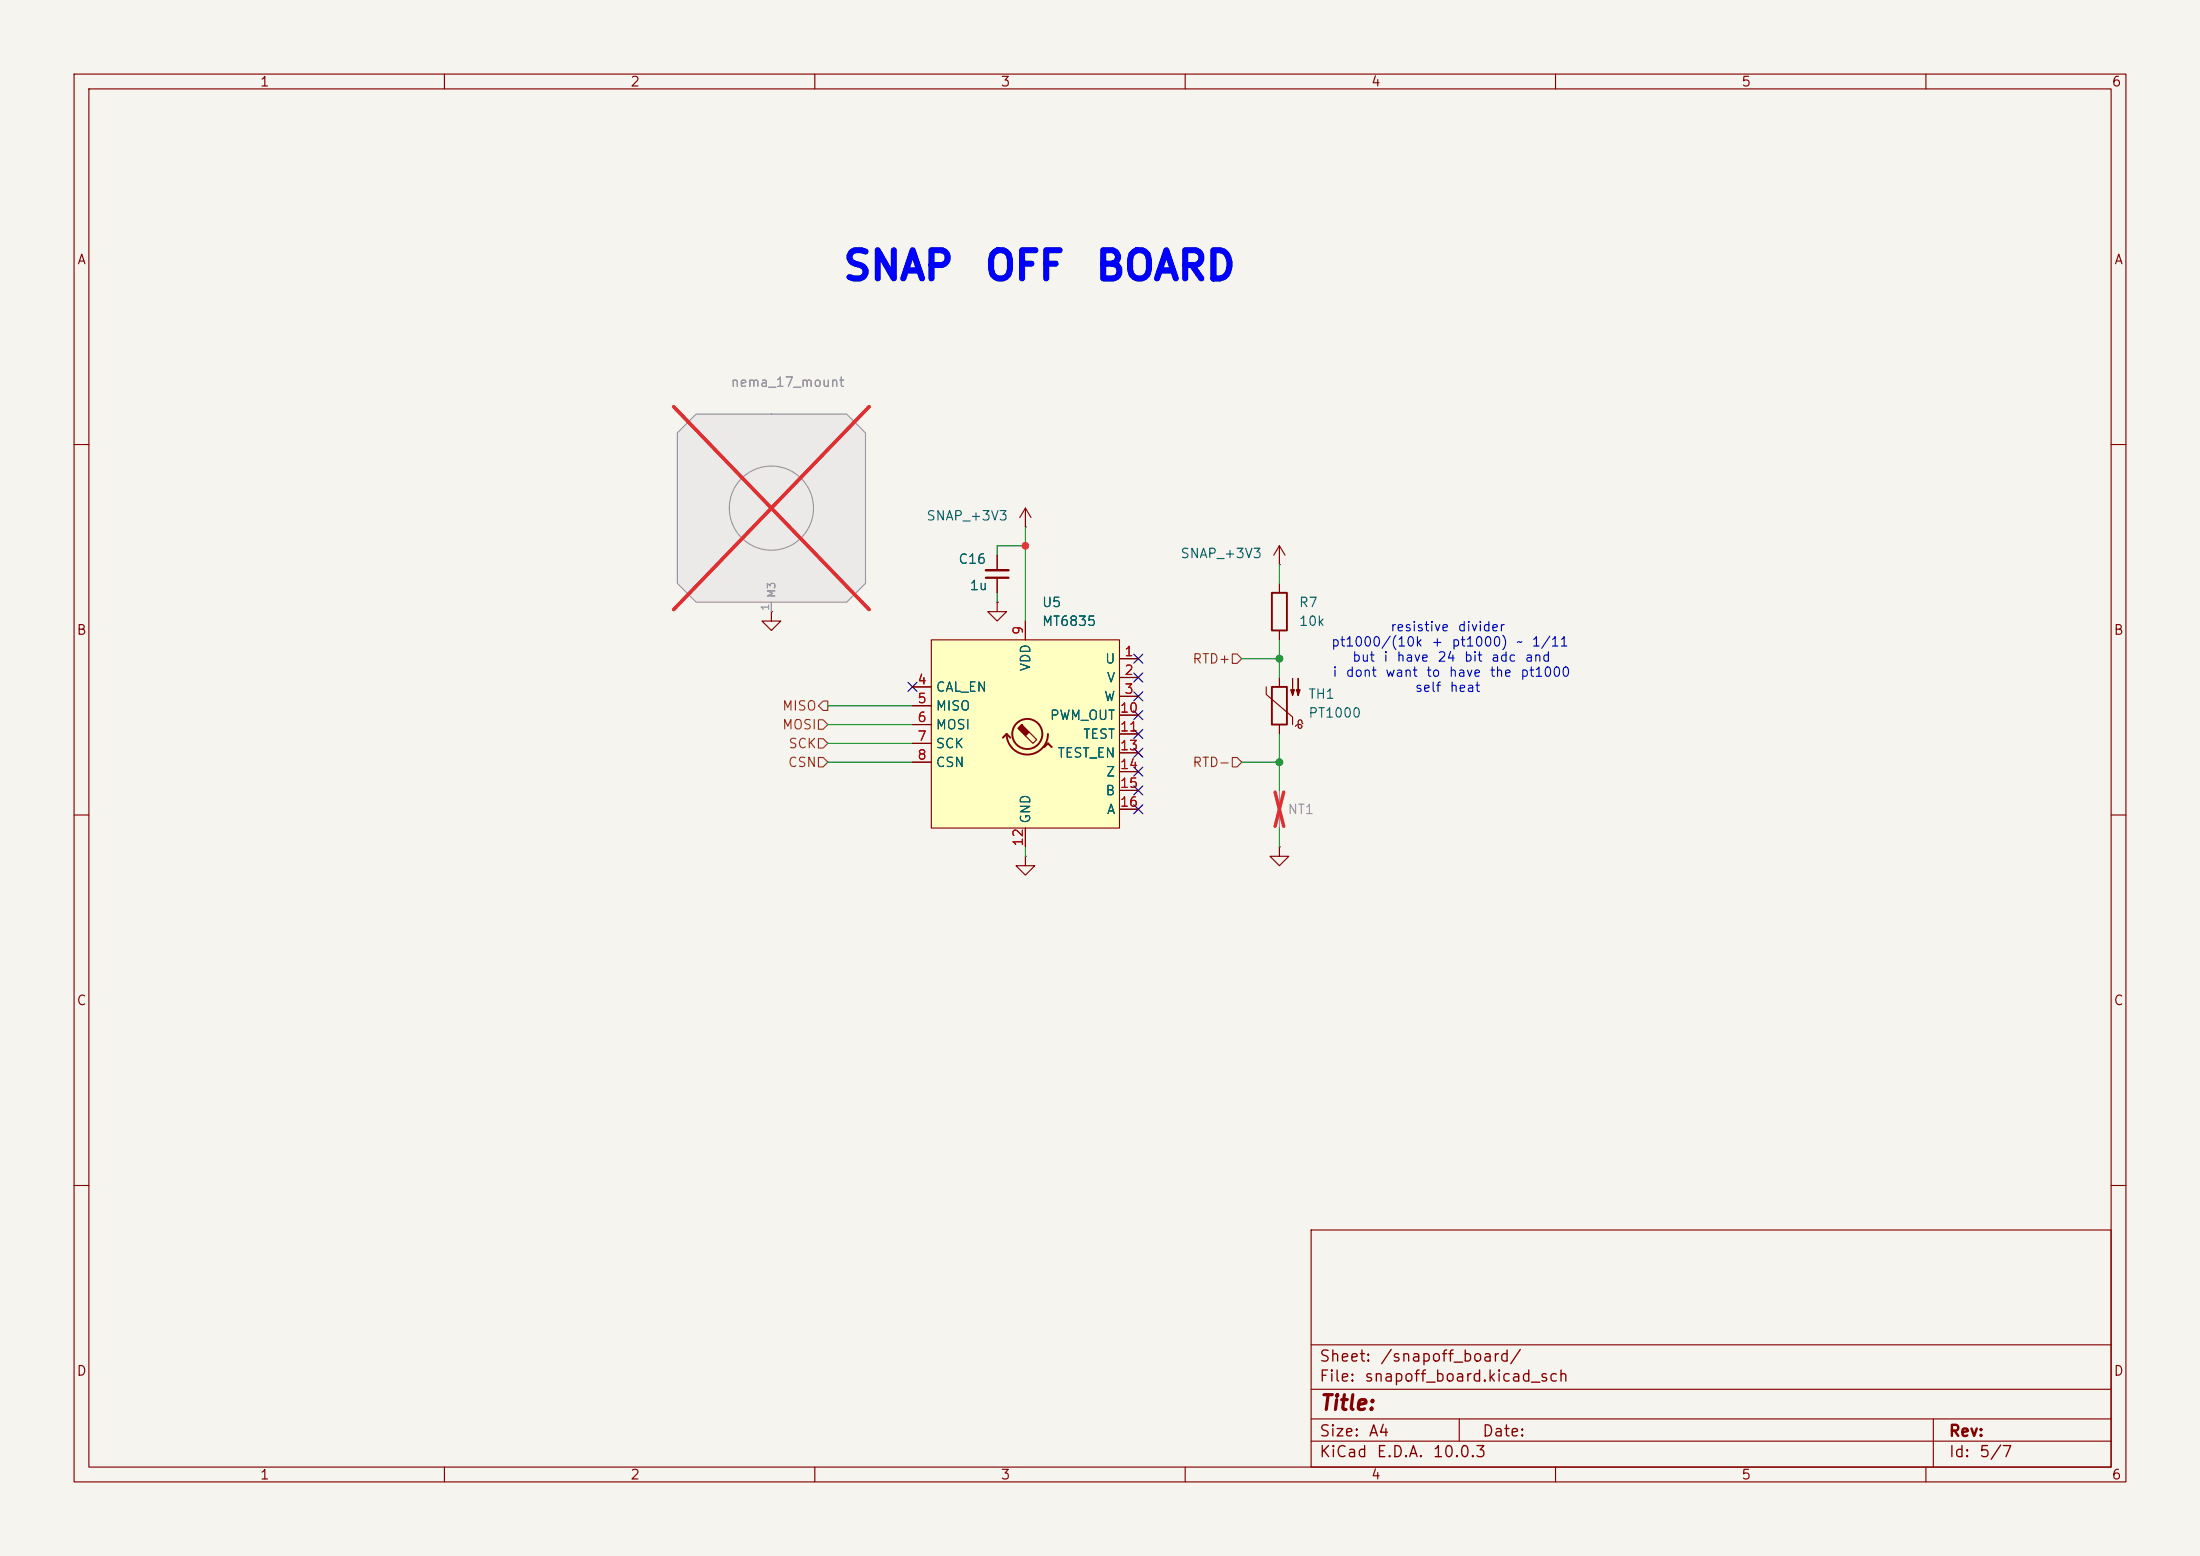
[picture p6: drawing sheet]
(kicad_sch
 (version 20260306)
 (generator "eeschema")
 (generator_version "10.0")
 (paper "A4")
 (lib_symbols
  (symbol "1_custom:mt6835" (exclude_from_sim no) (in_bom yes) (on_board yes)
   (in_pos_files yes)
   (duplicate_pin_numbers_are_jumpers no)
   (property "Reference" "U" (at 10.922 -13.97 0) (show_name no) (do_not_autoplace no) (effects (font (size 1.27 1.27))))
   (property "Value" "MT6835" (at -9.144 13.97 0) (show_name no) (do_not_autoplace no) (effects (font (size 1.27 1.27))))
   (property "Footprint" "1_custom:mt6835" (at 10.414 -28.448 0) (show_name no) (do_not_autoplace no) (hide yes) (effects (font (size 1.27 1.27))))
   (property "Datasheet" "https://www.magntek.com.cn/upload/pdf/202407/MT6835_Rev.1.3.pdf" (at 2.794 -25.654 0) (show_name no) (do_not_autoplace no) (hide yes) (effects (font (size 1.27 1.27))))
   (property "Description" "" (at 0 0 0) (show_name no) (do_not_autoplace no) (hide yes) (effects (font (size 1.27 1.27))))
   (symbol "mt6835_0_0"
    (pin output line (at 15.24 10.16 180) (length 2.54) (name "U" (effects (font (size 1.27 1.27)))) (number "1" (effects (font (size 1.27 1.27)))))
    (pin output line (at 15.24 7.62 180) (length 2.54) (name "V" (effects (font (size 1.27 1.27)))) (number "2" (effects (font (size 1.27 1.27)))))
    (pin output line (at 15.24 5.08 180) (length 2.54) (name "W" (effects (font (size 1.27 1.27)))) (number "3" (effects (font (size 1.27 1.27)))))
    (pin input line (at -15.24 6.35 0) (length 2.54) (name "CAL_EN" (effects (font (size 1.27 1.27)))) (number "4" (effects (font (size 1.27 1.27)))))
    (pin output line (at -15.24 3.81 0) (length 2.54) (name "MISO" (effects (font (size 1.27 1.27)))) (number "5" (effects (font (size 1.27 1.27)))))
    (pin input line (at -15.24 1.27 0) (length 2.54) (name "MOSI" (effects (font (size 1.27 1.27)))) (number "6" (effects (font (size 1.27 1.27)))))
    (pin input line (at -15.24 -1.27 0) (length 2.54) (name "SCK" (effects (font (size 1.27 1.27)))) (number "7" (effects (font (size 1.27 1.27)))))
    (pin input line (at -15.24 -3.81 0) (length 2.54) (name "CSN" (effects (font (size 1.27 1.27)))) (number "8" (effects (font (size 1.27 1.27)))))
    (pin power_in line (at 0 15.24 270) (length 2.54) (name "VDD" (effects (font (size 1.27 1.27)))) (number "9" (effects (font (size 1.27 1.27)))))
    (pin output line (at 15.24 2.54 180) (length 2.54) (name "PWM_OUT" (effects (font (size 1.27 1.27)))) (number "10" (effects (font (size 1.27 1.27)))))
    (pin input line (at 15.24 0 180) (length 2.54) (name "TEST" (effects (font (size 1.27 1.27)))) (number "11" (effects (font (size 1.27 1.27)))))
    (pin power_in line (at 0 -15.24 90) (length 2.54) (name "GND" (effects (font (size 1.27 1.27)))) (number "12" (effects (font (size 1.27 1.27)))))
    (pin input line (at 15.24 -2.54 180) (length 2.54) (name "TEST_EN" (effects (font (size 1.27 1.27)))) (number "13" (effects (font (size 1.27 1.27)))))
    (pin output line (at 15.24 -5.08 180) (length 2.54) (name "Z" (effects (font (size 1.27 1.27)))) (number "14" (effects (font (size 1.27 1.27)))))
    (pin output line (at 15.24 -7.62 180) (length 2.54) (name "B" (effects (font (size 1.27 1.27)))) (number "15" (effects (font (size 1.27 1.27)))))
    (pin output line (at 15.24 -10.16 180) (length 2.54) (name "A" (effects (font (size 1.27 1.27)))) (number "16" (effects (font (size 1.27 1.27))))))
   (symbol "mt6835_0_1"
    (polyline (pts (xy -2.54 0) (xy -3.048 -0.508)) (stroke (width 0.254) (type default)) (fill (type none)))
    (polyline (pts (xy -2.54 0) (xy -2.032 -0.508)) (stroke (width 0.254) (type default)) (fill (type none)))
    (arc (start 3.048 0) (mid 0.254 -2.7819) (end -2.54 0) (stroke (width 0.254) (type default)) (fill (type none)))
    (polyline (pts (xy 3.048 -1.27) (xy 2.54 -1.778)) (stroke (width 0.254) (type default)) (fill (type none)))
    (polyline (pts (xy 3.048 -1.27) (xy 3.556 -1.778)) (stroke (width 0.254) (type default)) (fill (type none))))
   (symbol "mt6835_1_1"
    (rectangle (start -12.7 12.7) (end 12.7 -12.7) (stroke (width 0) (type solid)) (fill (type background)))
    (polyline (pts (xy -0.508 1.27) (xy 0.508 0.254) (xy 0 -0.254) (xy -1.016 0.762) (xy -0.762 1.016) (xy -0.508 1.27) (xy -0.381 1.143)) (stroke (width 0) (type default)) (fill (type outline)))
    (circle (center 0.254 0) (radius 2.032) (stroke (width 0.254) (type default)) (fill (type none)))
    (polyline (pts (xy 0.508 0.254) (xy 1.524 -0.762) (xy 1.016 -1.27) (xy 0 -0.254)) (stroke (width 0) (type default)) (fill (type none))))
   (embedded_fonts no))
  (symbol "1_custom:nema_17_mount" (exclude_from_sim no) (in_bom yes) (on_board yes)
   (in_pos_files yes)
   (duplicate_pin_numbers_are_jumpers no)
   (property "Reference" "MNT" (at 1.016 -4.826 0) (show_name no) (do_not_autoplace no) (hide yes) (effects (font (size 1.27 1.27))))
   (property "Value" "nema_17_mount" (at 11.938 -14.224 0) (show_name no) (do_not_autoplace no) (effects (font (size 1.27 1.27))))
   (property "Footprint" "1_custom:nema_17_mount" (at 0 0 0) (show_name no) (do_not_autoplace no) (hide yes) (effects (font (size 1.27 1.27))))
   (property "Datasheet" "" (at 0 0 0) (show_name no) (do_not_autoplace no) (hide yes) (effects (font (size 1.27 1.27))))
   (property "Description" "" (at 0 0 0) (show_name no) (do_not_autoplace no) (hide yes) (effects (font (size 1.27 1.27))))
   (symbol "nema_17_mount_0_1"
    (circle (center 0 0) (radius 5.6796) (stroke (width 0) (type default)) (fill (type none))))
   (symbol "nema_17_mount_1_0"
    (pin passive line (at 0 -13.97 90) (length 1.27) (name "M3" (effects (font (size 1.016 1.016)))) (number "1" (effects (font (size 1.016 1.016))))))
   (symbol "nema_17_mount_1_1"
    (polyline (pts (xy 0 12.7) (xy 10.16 12.7) (xy 12.7 10.16) (xy 12.7 -10.16) (xy 10.16 -12.7) (xy -10.16 -12.7) (xy -12.7 -10.16) (xy -12.7 10.16) (xy -10.16 12.7) (xy 0 12.7)) (stroke (width 0) (type solid)) (fill (type background))))
   (embedded_fonts no))
  (symbol "Device:C_Small"
   (pin_numbers (hide yes))
   (pin_names
    (offset 0.254) (hide yes)) (exclude_from_sim no) (in_bom yes) (on_board yes)
   (in_pos_files yes)
   (duplicate_pin_numbers_are_jumpers no)
   (property "Reference" "C" (at 0.254 1.778 0) (show_name no) (do_not_autoplace no) (effects (font (size 1.27 1.27)) (justify left)))
   (property "Value" "C_Small" (at 0.254 -2.032 0) (show_name no) (do_not_autoplace no) (effects (font (size 1.27 1.27)) (justify left)))
   (property "Footprint" "" (at 0 0 0) (show_name no) (do_not_autoplace no) (hide yes) (effects (font (size 1.27 1.27))))
   (property "Datasheet" "" (at 0 0 0) (show_name no) (do_not_autoplace no) (hide yes) (effects (font (size 1.27 1.27))))
   (property "Description" "Unpolarized capacitor, small symbol" (at 0 0 0) (show_name no) (do_not_autoplace no) (hide yes) (effects (font (size 1.27 1.27))))
   (symbol "C_Small_0_1"
    (polyline (pts (xy -1.524 0.508) (xy 1.524 0.508)) (stroke (width 0.3048) (type default)) (fill (type none)))
    (polyline (pts (xy -1.524 -0.508) (xy 1.524 -0.508)) (stroke (width 0.3302) (type default)) (fill (type none))))
   (symbol "C_Small_1_1"
    (pin passive line (at 0 2.54 270) (length 2.032) (name "" (effects (font (size 1.27 1.27)))) (number "1" (effects (font (size 1.27 1.27)))))
    (pin passive line (at 0 -2.54 90) (length 2.032) (name "" (effects (font (size 1.27 1.27)))) (number "2" (effects (font (size 1.27 1.27))))))
   (embedded_fonts no))
  (symbol "Device:NetTie_2"
   (pin_numbers (hide yes))
   (pin_names
    (offset 0) (hide yes)) (exclude_from_sim no) (in_bom no) (on_board yes)
   (in_pos_files yes)
   (duplicate_pin_numbers_are_jumpers no)
   (property "Reference" "NT" (at 0 1.27 0) (show_name no) (do_not_autoplace no) (effects (font (size 1.27 1.27))))
   (property "Value" "NetTie_2" (at 0 -1.27 0) (show_name no) (do_not_autoplace no) (effects (font (size 1.27 1.27))))
   (property "Footprint" "" (at 0 0 0) (show_name no) (do_not_autoplace no) (hide yes) (effects (font (size 1.27 1.27))))
   (property "Datasheet" "" (at 0 0 0) (show_name no) (do_not_autoplace no) (hide yes) (effects (font (size 1.27 1.27))))
   (property "Description" "Net tie, 2 pins" (at 0 0 0) (show_name no) (do_not_autoplace no) (hide yes) (effects (font (size 1.27 1.27))))
   (symbol "NetTie_2_0_1"
    (polyline (pts (xy -1.27 0) (xy 1.27 0)) (stroke (width 0.254) (type default)) (fill (type none))))
   (symbol "NetTie_2_1_1"
    (pin passive line (at -2.54 0 0) (length 2.54) (name "1" (effects (font (size 1.27 1.27)))) (number "1" (effects (font (size 1.27 1.27)))))
    (pin passive line (at 2.54 0 180) (length 2.54) (name "2" (effects (font (size 1.27 1.27)))) (number "2" (effects (font (size 1.27 1.27))))))
   (embedded_fonts no))
  (symbol "Device:R"
   (pin_numbers (hide yes))
   (pin_names
    (offset 0)) (exclude_from_sim no) (in_bom yes) (on_board yes)
   (in_pos_files yes)
   (duplicate_pin_numbers_are_jumpers no)
   (property "Reference" "R" (at 2.032 0 90) (show_name no) (do_not_autoplace no) (effects (font (size 1.27 1.27))))
   (property "Value" "R" (at 0 0 90) (show_name no) (do_not_autoplace no) (effects (font (size 1.27 1.27))))
   (property "Footprint" "" (at -1.778 0 90) (show_name no) (do_not_autoplace no) (hide yes) (effects (font (size 1.27 1.27))))
   (property "Datasheet" "" (at 0 0 0) (show_name no) (do_not_autoplace no) (hide yes) (effects (font (size 1.27 1.27))))
   (property "Description" "Resistor" (at 0 0 0) (show_name no) (do_not_autoplace no) (hide yes) (effects (font (size 1.27 1.27))))
   (symbol "R_0_1"
    (rectangle (start -1.016 -2.54) (end 1.016 2.54) (stroke (width 0.254) (type default)) (fill (type none))))
   (symbol "R_1_1"
    (pin passive line (at 0 3.81 270) (length 1.27) (name "" (effects (font (size 1.27 1.27)))) (number "1" (effects (font (size 1.27 1.27)))))
    (pin passive line (at 0 -3.81 90) (length 1.27) (name "" (effects (font (size 1.27 1.27)))) (number "2" (effects (font (size 1.27 1.27))))))
   (embedded_fonts no))
  (symbol "Sensor_Temperature:PT1000"
   (pin_numbers (hide yes))
   (pin_names
    (offset 0)) (exclude_from_sim no) (in_bom yes) (on_board yes)
   (in_pos_files yes)
   (duplicate_pin_numbers_are_jumpers no)
   (property "Reference" "TH" (at -4.445 0 90) (show_name no) (do_not_autoplace no) (effects (font (size 1.27 1.27))))
   (property "Value" "PT1000" (at 3.175 0 90) (show_name no) (do_not_autoplace no) (effects (font (size 1.27 1.27))))
   (property "Footprint" "" (at 0 1.27 0) (show_name no) (do_not_autoplace no) (hide yes) (effects (font (size 1.27 1.27))))
   (property "Datasheet" "https://www.heraeus.com/media/media/group/doc_group/products_1/hst/sot_to/de_15/to_92_d.pdf" (at 0 1.27 0) (show_name no) (do_not_autoplace no) (hide yes) (effects (font (size 1.27 1.27))))
   (property "Description" "PT1000 platinum temperature sensor (RTD)" (at 0 0 0) (show_name no) (do_not_autoplace no) (hide yes) (effects (font (size 1.27 1.27))))
   (symbol "PT1000_0_1"
    (arc (start -3.175 2.413) (mid -3.0506 2.3165) (end -3.048 2.159) (stroke (width 0) (type default)) (fill (type none)))
    (arc (start -3.048 2.794) (mid -2.9736 2.9736) (end -2.794 3.048) (stroke (width 0) (type default)) (fill (type none)))
    (arc (start -2.794 3.048) (mid -2.6144 2.9736) (end -2.54 2.794) (stroke (width 0) (type default)) (fill (type none)))
    (arc (start -2.794 2.54) (mid -2.9736 2.6144) (end -3.048 2.794) (stroke (width 0) (type default)) (fill (type none)))
    (arc (start -2.794 1.905) (mid -2.9736 1.9794) (end -3.048 2.159) (stroke (width 0) (type default)) (fill (type none)))
    (arc (start -2.54 2.159) (mid -2.6144 1.9794) (end -2.794 1.905) (stroke (width 0) (type default)) (fill (type none)))
    (arc (start -2.159 2.794) (mid -2.434 2.5608) (end -2.794 2.54) (stroke (width 0) (type default)) (fill (type none)))
    (polyline (pts (xy -2.54 2.159) (xy -2.54 2.794)) (stroke (width 0) (type default)) (fill (type none)))
    (polyline (pts (xy -2.54 -3.683) (xy -2.54 -1.397) (xy -2.794 -2.159) (xy -2.286 -2.159) (xy -2.54 -1.397) (xy -2.54 -1.651)) (stroke (width 0) (type default)) (fill (type outline)))
    (polyline (pts (xy -1.778 2.54) (xy -1.778 1.524) (xy 1.778 -1.524) (xy 1.778 -2.54)) (stroke (width 0) (type default)) (fill (type none)))
    (polyline (pts (xy -1.778 -3.683) (xy -1.778 -1.397) (xy -2.032 -2.159) (xy -1.524 -2.159) (xy -1.778 -1.397) (xy -1.778 -1.651)) (stroke (width 0) (type default)) (fill (type outline)))
    (rectangle (start -1.016 2.54) (end 1.016 -2.54) (stroke (width 0.254) (type default)) (fill (type none))))
   (symbol "PT1000_1_1"
    (pin passive line (at 0 3.81 270) (length 1.27) (name "" (effects (font (size 1.27 1.27)))) (number "1" (effects (font (size 1.27 1.27)))))
    (pin passive line (at 0 -3.81 90) (length 1.27) (name "" (effects (font (size 1.27 1.27)))) (number "2" (effects (font (size 1.27 1.27))))))
   (embedded_fonts no))
  (symbol "power:+3V3"
   (power global)
   (pin_numbers (hide yes))
   (pin_names
    (offset 0) (hide yes)) (exclude_from_sim no) (in_bom yes) (on_board yes)
   (in_pos_files yes)
   (duplicate_pin_numbers_are_jumpers no)
   (property "Reference" "#PWR" (at 0 -3.81 0) (show_name no) (do_not_autoplace no) (hide yes) (effects (font (size 1.27 1.27))))
   (property "Value" "+3V3" (at 0 3.556 0) (show_name no) (do_not_autoplace no) (effects (font (size 1.27 1.27))))
   (property "Footprint" "" (at 0 0 0) (show_name no) (do_not_autoplace no) (hide yes) (effects (font (size 1.27 1.27))))
   (property "Datasheet" "" (at 0 0 0) (show_name no) (do_not_autoplace no) (hide yes) (effects (font (size 1.27 1.27))))
   (property "Description" "Power symbol creates a global label with name \"+3V3\"" (at 0 0 0) (show_name no) (do_not_autoplace no) (hide yes) (effects (font (size 1.27 1.27))))
   (symbol "+3V3_0_1"
    (polyline (pts (xy -0.762 1.27) (xy 0 2.54)) (stroke (width 0) (type default)) (fill (type none)))
    (polyline (pts (xy 0 2.54) (xy 0.762 1.27)) (stroke (width 0) (type default)) (fill (type none)))
    (polyline (pts (xy 0 0) (xy 0 2.54)) (stroke (width 0) (type default)) (fill (type none))))
   (symbol "+3V3_1_1"
    (pin power_in line (at 0 0 90) (length 0) (name "" (effects (font (size 1.27 1.27)))) (number "1" (effects (font (size 1.27 1.27))))))
   (embedded_fonts no))
  (symbol "power:GND"
   (power global)
   (pin_numbers (hide yes))
   (pin_names
    (offset 0) (hide yes)) (exclude_from_sim no) (in_bom yes) (on_board yes)
   (in_pos_files yes)
   (duplicate_pin_numbers_are_jumpers no)
   (property "Reference" "#PWR" (at 0 -6.35 0) (show_name no) (do_not_autoplace no) (hide yes) (effects (font (size 1.27 1.27))))
   (property "Value" "GND" (at 0 -3.81 0) (show_name no) (do_not_autoplace no) (effects (font (size 1.27 1.27))))
   (property "Footprint" "" (at 0 0 0) (show_name no) (do_not_autoplace no) (hide yes) (effects (font (size 1.27 1.27))))
   (property "Datasheet" "" (at 0 0 0) (show_name no) (do_not_autoplace no) (hide yes) (effects (font (size 1.27 1.27))))
   (property "Description" "Power symbol creates a global label with name \"GND\" , ground" (at 0 0 0) (show_name no) (do_not_autoplace no) (hide yes) (effects (font (size 1.27 1.27))))
   (symbol "GND_0_1"
    (polyline (pts (xy 0 0) (xy 0 -1.27) (xy 1.27 -1.27) (xy 0 -2.54) (xy -1.27 -1.27) (xy 0 -1.27)) (stroke (width 0) (type default)) (fill (type none))))
   (symbol "GND_1_1"
    (pin power_in line (at 0 0 270) (length 0) (name "" (effects (font (size 1.27 1.27)))) (number "1" (effects (font (size 1.27 1.27))))))
   (embedded_fonts no)))
 (text "resistive divider\npt1000/(10k + pt1000) ~ 1/11\nbut i have 24 bit adc and\ni dont want to have the pt1000\nself heat"
  (exclude_from_sim no)
  (at 195.326 88.9 0)
  (effects (font (size 1.27 1.27))))
 (text "SNAP OFF BOARD\n"
  (exclude_from_sim no)
  (at 139.192 36.068 0)
  (effects (font (size 3.81 3.81) (thickness 0.762)
    (bold yes) (color 0 0 255 1))))
 (junction
  (at 172.72 88.9)
  (diameter 0)
  (color 0 0 0 0))
 (junction
  (at 172.72 102.87)
  (diameter 0)
  (color 0 0 0 0))
 (junction
  (at 138.43 73.66)
  (diameter 0)
  (color 0 0 0 0))
 (no_connect
  (at 153.67 106.68))
 (no_connect
  (at 123.19 92.71))
 (no_connect
  (at 153.67 109.22))
 (no_connect
  (at 153.67 88.9))
 (no_connect
  (at 153.67 91.44))
 (no_connect
  (at 153.67 101.6))
 (no_connect
  (at 153.67 99.06))
 (no_connect
  (at 153.67 96.52))
 (no_connect
  (at 153.67 104.14))
 (no_connect
  (at 153.67 93.98))
 (wire
  (pts (xy 111.76 102.87) (xy 123.19 102.87))
  (stroke (width 0) (type default)))
 (wire
  (pts (xy 172.72 111.76) (xy 172.72 114.3))
  (stroke (width 0) (type default)))
 (wire
  (pts (xy 111.76 100.33) (xy 123.19 100.33))
  (stroke (width 0) (type default)))
 (wire
  (pts (xy 172.72 86.36) (xy 172.72 88.9))
  (stroke (width 0) (type default)))
 (wire
  (pts (xy 138.43 71.12) (xy 138.43 73.66))
  (stroke (width 0) (type default)))
 (wire
  (pts (xy 111.76 97.79) (xy 123.19 97.79))
  (stroke (width 0) (type default)))
 (wire
  (pts (xy 111.76 95.25) (xy 123.19 95.25))
  (stroke (width 0) (type default)))
 (wire
  (pts (xy 134.62 80.01) (xy 134.62 81.28))
  (stroke (width 0) (type default)))
 (wire
  (pts (xy 134.62 73.66) (xy 138.43 73.66))
  (stroke (width 0) (type default)))
 (wire
  (pts (xy 138.43 73.66) (xy 138.43 83.82))
  (stroke (width 0) (type default)))
 (wire
  (pts (xy 138.43 114.3) (xy 138.43 115.57))
  (stroke (width 0) (type default)))
 (wire
  (pts (xy 167.64 88.9) (xy 172.72 88.9))
  (stroke (width 0) (type default)))
 (wire
  (pts (xy 172.72 76.2) (xy 172.72 78.74))
  (stroke (width 0) (type default)))
 (wire
  (pts (xy 172.72 102.87) (xy 172.72 106.68))
  (stroke (width 0) (type default)))
 (wire
  (pts (xy 134.62 73.66) (xy 134.62 74.93))
  (stroke (width 0) (type default)))
 (wire
  (pts (xy 172.72 99.06) (xy 172.72 102.87))
  (stroke (width 0) (type default)))
 (wire
  (pts (xy 167.64 102.87) (xy 172.72 102.87))
  (stroke (width 0) (type default)))
 (wire
  (pts (xy 172.72 88.9) (xy 172.72 91.44))
  (stroke (width 0) (type default)))
 (hierarchical_label "RTD+"
  (shape input)
  (at 167.64 88.9 180)
  (effects (font (size 1.27 1.27)) (justify right)))
 (hierarchical_label "RTD-"
  (shape input)
  (at 167.64 102.87 180)
  (effects (font (size 1.27 1.27)) (justify right)))
 (hierarchical_label "CSN"
  (shape input)
  (at 111.76 102.87 180)
  (effects (font (size 1.27 1.27)) (justify right)))
 (hierarchical_label "MISO"
  (shape output)
  (at 111.76 95.25 180)
  (effects (font (size 1.27 1.27)) (justify right)))
 (hierarchical_label "MOSI"
  (shape input)
  (at 111.76 97.79 180)
  (effects (font (size 1.27 1.27)) (justify right)))
 (hierarchical_label "SCK"
  (shape input)
  (at 111.76 100.33 180)
  (effects (font (size 1.27 1.27)) (justify right)))
 (symbol
  (lib_id "1_custom:nema_17_mount")
  (at 104.14 68.58 0)
  (unit 1)
  (body_style 1)
  (exclude_from_sim no)
  (in_bom no)
  (on_board yes)
  (in_pos_files yes)
  (dnp yes)
  (property "Reference" "MNT1" (at 105.156 73.406 0) (hide yes) (show_name no) (do_not_autoplace no) (effects (font (size 1.27 1.27))))
  (property "Value" "nema_17_mount" (at 98.552 51.562 0) (show_name no) (do_not_autoplace no) (effects (font (size 1.27 1.27)) (justify left)))
  (property "Footprint" "1_custom:nema_17_mount" (at 104.14 68.58 0) (hide yes) (show_name no) (do_not_autoplace no) (effects (font (size 1.27 1.27))))
  (property "Datasheet" "" (at 104.14 68.58 0) (hide yes) (show_name no) (do_not_autoplace no) (effects (font (size 1.27 1.27))))
  (property "Description" "" (at 104.14 68.58 0) (hide yes) (show_name no) (do_not_autoplace no) (effects (font (size 1.27 1.27))))
  (pin "1"))
 (symbol
  (lib_id "power:+3V3")
  (at 138.43 71.12 0)
  (unit 1)
  (body_style 1)
  (exclude_from_sim no)
  (in_bom yes)
  (on_board yes)
  (in_pos_files yes)
  (dnp no)
  (property "Reference" "#PWR032" (at 138.43 74.93 0) (hide yes) (show_name no) (do_not_autoplace no) (effects (font (size 1.27 1.27))))
  (property "Value" "SNAP_+3V3" (at 130.556 69.596 0) (show_name no) (do_not_autoplace no) (effects (font (size 1.27 1.27))))
  (property "Footprint" "" (at 138.43 71.12 0) (hide yes) (show_name no) (do_not_autoplace no) (effects (font (size 1.27 1.27))))
  (property "Datasheet" "" (at 138.43 71.12 0) (hide yes) (show_name no) (do_not_autoplace no) (effects (font (size 1.27 1.27))))
  (property "Description" "Power symbol creates a global label with name \"+3V3\"" (at 138.43 71.12 0) (hide yes) (show_name no) (do_not_autoplace no) (effects (font (size 1.27 1.27))))
  (property "MPN" "" (at 138.43 71.12 0) (hide yes) (show_name no) (do_not_autoplace no) (effects (font (size 1.27 1.27))))
  (pin "1"))
 (symbol
  (lib_id "Device:NetTie_2")
  (at 172.72 109.22 90)
  (unit 1)
  (body_style 1)
  (exclude_from_sim no)
  (in_bom no)
  (on_board yes)
  (in_pos_files yes)
  (dnp yes)
  (property "Reference" "NT1" (at 173.736 109.22 90) (show_name no) (do_not_autoplace no) (effects (font (size 1.27 1.27)) (justify right)))
  (property "Value" "NetTie_2" (at 173.99 110.4899 90) (hide yes) (show_name no) (do_not_autoplace no) (effects (font (size 1.27 1.27)) (justify right)))
  (property "Footprint" "NetTie:NetTie-2_SMD_Pad0.5mm" (at 172.72 109.22 0) (hide yes) (show_name no) (do_not_autoplace no) (effects (font (size 1.27 1.27))))
  (property "Datasheet" "" (at 172.72 109.22 0) (hide yes) (show_name no) (do_not_autoplace no) (effects (font (size 1.27 1.27))))
  (property "Description" "Net tie, 2 pins" (at 172.72 109.22 0) (hide yes) (show_name no) (do_not_autoplace no) (effects (font (size 1.27 1.27))))
  (property "MPN" "" (at 172.72 109.22 0) (hide yes) (show_name no) (do_not_autoplace no) (effects (font (size 1.27 1.27))))
  (pin "1")
  (pin "2"))
 (symbol
  (lib_id "power:GND")
  (at 172.72 114.3 0)
  (unit 1)
  (body_style 1)
  (exclude_from_sim no)
  (in_bom yes)
  (on_board yes)
  (in_pos_files yes)
  (dnp no)
  (fields_autoplaced yes)
  (property "Reference" "#PWR035" (at 172.72 120.65 0) (hide yes) (show_name no) (do_not_autoplace no) (effects (font (size 1.27 1.27))))
  (property "Value" "GND" (at 172.72 119.38 0) (hide yes) (show_name no) (do_not_autoplace no) (effects (font (size 1.27 1.27))))
  (property "Footprint" "" (at 172.72 114.3 0) (hide yes) (show_name no) (do_not_autoplace no) (effects (font (size 1.27 1.27))))
  (property "Datasheet" "" (at 172.72 114.3 0) (hide yes) (show_name no) (do_not_autoplace no) (effects (font (size 1.27 1.27))))
  (property "Description" "Power symbol creates a global label with name \"GND\" , ground" (at 172.72 114.3 0) (hide yes) (show_name no) (do_not_autoplace no) (effects (font (size 1.27 1.27))))
  (pin "1"))
 (symbol
  (lib_id "Device:R")
  (at 172.72 82.55 0)
  (unit 1)
  (body_style 1)
  (exclude_from_sim no)
  (in_bom yes)
  (on_board yes)
  (in_pos_files yes)
  (dnp no)
  (fields_autoplaced yes)
  (property "Reference" "R7" (at 175.26 81.2799 0) (show_name no) (do_not_autoplace no) (effects (font (size 1.27 1.27)) (justify left)))
  (property "Value" "10k" (at 175.26 83.8199 0) (show_name no) (do_not_autoplace no) (effects (font (size 1.27 1.27)) (justify left)))
  (property "Footprint" "Resistor_SMD:R_0805_2012Metric_Pad1.20x1.40mm_HandSolder" (at 170.942 82.55 90) (hide yes) (show_name no) (do_not_autoplace no) (effects (font (size 1.27 1.27))))
  (property "Datasheet" "" (at 172.72 82.55 0) (hide yes) (show_name no) (do_not_autoplace no) (effects (font (size 1.27 1.27))))
  (property "Description" "Resistor" (at 172.72 82.55 0) (hide yes) (show_name no) (do_not_autoplace no) (effects (font (size 1.27 1.27))))
  (property "MPN" "0805W8F1002T5E" (at 172.72 82.55 0) (hide yes) (show_name no) (do_not_autoplace no) (effects (font (size 1.27 1.27))))
  (pin "1")
  (pin "2"))
 (symbol
  (lib_id "power:GND")
  (at 134.62 81.28 0)
  (unit 1)
  (body_style 1)
  (exclude_from_sim no)
  (in_bom yes)
  (on_board yes)
  (in_pos_files yes)
  (dnp no)
  (fields_autoplaced yes)
  (property "Reference" "#PWR031" (at 134.62 87.63 0) (hide yes) (show_name no) (do_not_autoplace no) (effects (font (size 1.27 1.27))))
  (property "Value" "GND" (at 134.62 86.36 0) (hide yes) (show_name no) (do_not_autoplace no) (effects (font (size 1.27 1.27))))
  (property "Footprint" "" (at 134.62 81.28 0) (hide yes) (show_name no) (do_not_autoplace no) (effects (font (size 1.27 1.27))))
  (property "Datasheet" "" (at 134.62 81.28 0) (hide yes) (show_name no) (do_not_autoplace no) (effects (font (size 1.27 1.27))))
  (property "Description" "Power symbol creates a global label with name \"GND\" , ground" (at 134.62 81.28 0) (hide yes) (show_name no) (do_not_autoplace no) (effects (font (size 1.27 1.27))))
  (pin "1"))
 (symbol
  (lib_id "Device:C_Small")
  (at 134.62 77.47 0)
  (mirror x)
  (unit 1)
  (body_style 1)
  (exclude_from_sim no)
  (in_bom yes)
  (on_board yes)
  (in_pos_files yes)
  (dnp no)
  (property "Reference" "C16" (at 129.286 75.438 0) (show_name no) (do_not_autoplace no) (effects (font (size 1.27 1.27)) (justify left)))
  (property "Value" "1u" (at 130.81 78.994 0) (show_name no) (do_not_autoplace no) (effects (font (size 1.27 1.27)) (justify left)))
  (property "Footprint" "Capacitor_SMD:C_0603_1608Metric" (at 134.62 77.47 0) (hide yes) (show_name no) (do_not_autoplace no) (effects (font (size 1.27 1.27))))
  (property "Datasheet" "" (at 134.62 77.47 0) (hide yes) (show_name no) (do_not_autoplace no) (effects (font (size 1.27 1.27))))
  (property "Description" "Unpolarized capacitor, small symbol" (at 134.62 77.47 0) (hide yes) (show_name no) (do_not_autoplace no) (effects (font (size 1.27 1.27))))
  (property "MP" "CL10A105KB8NNNC" (at 134.62 77.47 0) (hide yes) (show_name no) (do_not_autoplace no) (effects (font (size 1.27 1.27))))
  (property "MPN" "CL10A105KB8NNNC" (at 134.62 77.47 0) (hide yes) (show_name no) (do_not_autoplace no) (effects (font (size 1.27 1.27))))
  (pin "2")
  (pin "1"))
 (symbol
  (lib_id "power:+3V3")
  (at 172.72 76.2 0)
  (unit 1)
  (body_style 1)
  (exclude_from_sim no)
  (in_bom yes)
  (on_board yes)
  (in_pos_files yes)
  (dnp no)
  (property "Reference" "#PWR034" (at 172.72 80.01 0) (hide yes) (show_name no) (do_not_autoplace no) (effects (font (size 1.27 1.27))))
  (property "Value" "SNAP_+3V3" (at 164.846 74.676 0) (show_name no) (do_not_autoplace no) (effects (font (size 1.27 1.27))))
  (property "Footprint" "" (at 172.72 76.2 0) (hide yes) (show_name no) (do_not_autoplace no) (effects (font (size 1.27 1.27))))
  (property "Datasheet" "" (at 172.72 76.2 0) (hide yes) (show_name no) (do_not_autoplace no) (effects (font (size 1.27 1.27))))
  (property "Description" "Power symbol creates a global label with name \"+3V3\"" (at 172.72 76.2 0) (hide yes) (show_name no) (do_not_autoplace no) (effects (font (size 1.27 1.27))))
  (property "MPN" "" (at 172.72 76.2 0) (hide yes) (show_name no) (do_not_autoplace no) (effects (font (size 1.27 1.27))))
  (pin "1"))
 (symbol
  (lib_id "power:GND")
  (at 138.43 115.57 0)
  (unit 1)
  (body_style 1)
  (exclude_from_sim no)
  (in_bom yes)
  (on_board yes)
  (in_pos_files yes)
  (dnp no)
  (fields_autoplaced yes)
  (property "Reference" "#PWR033" (at 138.43 121.92 0) (hide yes) (show_name no) (do_not_autoplace no) (effects (font (size 1.27 1.27))))
  (property "Value" "GND" (at 138.43 120.65 0) (hide yes) (show_name no) (do_not_autoplace no) (effects (font (size 1.27 1.27))))
  (property "Footprint" "" (at 138.43 115.57 0) (hide yes) (show_name no) (do_not_autoplace no) (effects (font (size 1.27 1.27))))
  (property "Datasheet" "" (at 138.43 115.57 0) (hide yes) (show_name no) (do_not_autoplace no) (effects (font (size 1.27 1.27))))
  (property "Description" "Power symbol creates a global label with name \"GND\" , ground" (at 138.43 115.57 0) (hide yes) (show_name no) (do_not_autoplace no) (effects (font (size 1.27 1.27))))
  (pin "1"))
 (symbol
  (lib_id "power:GND")
  (at 104.14 82.55 0)
  (unit 1)
  (body_style 1)
  (exclude_from_sim no)
  (in_bom yes)
  (on_board yes)
  (in_pos_files yes)
  (dnp no)
  (fields_autoplaced yes)
  (property "Reference" "#PWR030" (at 104.14 88.9 0) (hide yes) (show_name no) (do_not_autoplace no) (effects (font (size 1.27 1.27))))
  (property "Value" "GND" (at 104.14 87.63 0) (hide yes) (show_name no) (do_not_autoplace no) (effects (font (size 1.27 1.27))))
  (property "Footprint" "" (at 104.14 82.55 0) (hide yes) (show_name no) (do_not_autoplace no) (effects (font (size 1.27 1.27))))
  (property "Datasheet" "" (at 104.14 82.55 0) (hide yes) (show_name no) (do_not_autoplace no) (effects (font (size 1.27 1.27))))
  (property "Description" "Power symbol creates a global label with name \"GND\" , ground" (at 104.14 82.55 0) (hide yes) (show_name no) (do_not_autoplace no) (effects (font (size 1.27 1.27))))
  (pin "1"))
 (symbol
  (lib_id "Sensor_Temperature:PT1000")
  (at 172.72 95.25 180)
  (unit 1)
  (body_style 1)
  (exclude_from_sim no)
  (in_bom yes)
  (on_board yes)
  (in_pos_files yes)
  (dnp no)
  (fields_autoplaced yes)
  (property "Reference" "TH1" (at 176.53 93.6624 0) (show_name no) (do_not_autoplace no) (effects (font (size 1.27 1.27)) (justify right)))
  (property "Value" "PT1000" (at 176.53 96.2024 0) (show_name no) (do_not_autoplace no) (effects (font (size 1.27 1.27)) (justify right)))
  (property "Footprint" "Resistor_SMD:R_0805_2012Metric" (at 172.72 96.52 0) (hide yes) (show_name no) (do_not_autoplace no) (effects (font (size 1.27 1.27))))
  (property "Datasheet" "https://www.heraeus.com/media/media/group/doc_group/products_1/hst/sot_to/de_15/to_92_d.pdf" (at 172.72 96.52 0) (hide yes) (show_name no) (do_not_autoplace no) (effects (font (size 1.27 1.27))))
  (property "Description" "PT1000 platinum temperature sensor (RTD)" (at 172.72 95.25 0) (hide yes) (show_name no) (do_not_autoplace no) (effects (font (size 1.27 1.27))))
  (property "MP" "32207615" (at 172.72 95.25 90) (hide yes) (show_name no) (do_not_autoplace no) (effects (font (size 1.27 1.27))))
  (property "MPN" "32207615" (at 172.72 95.25 90) (hide yes) (show_name no) (do_not_autoplace no) (effects (font (size 1.27 1.27))))
  (pin "2")
  (pin "1"))
 (symbol
  (lib_id "1_custom:mt6835")
  (at 138.43 99.06 0)
  (unit 1)
  (body_style 1)
  (exclude_from_sim no)
  (in_bom yes)
  (on_board yes)
  (in_pos_files yes)
  (dnp no)
  (fields_autoplaced yes)
  (property "Reference" "U5" (at 140.5733 81.28 0) (show_name no) (do_not_autoplace no) (effects (font (size 1.27 1.27)) (justify left)))
  (property "Value" "MT6835" (at 140.5733 83.82 0) (show_name no) (do_not_autoplace no) (effects (font (size 1.27 1.27)) (justify left)))
  (property "Footprint" "!sensors:mt6835" (at 148.844 127.508 0) (hide yes) (show_name no) (do_not_autoplace no) (effects (font (size 1.27 1.27))))
  (property "Datasheet" "https://www.magntek.com.cn/upload/pdf/202407/MT6835_Rev.1.3.pdf" (at 141.224 124.714 0) (hide yes) (show_name no) (do_not_autoplace no) (effects (font (size 1.27 1.27))))
  (property "Description" "" (at 138.43 99.06 0) (hide yes) (show_name no) (do_not_autoplace no) (effects (font (size 1.27 1.27))))
  (property "MPN" "MT6835GT-STD-R" (at 138.43 99.06 0) (hide yes) (show_name no) (do_not_autoplace no) (effects (font (size 1.27 1.27))))
  (pin "11")
  (pin "8")
  (pin "15")
  (pin "13")
  (pin "16")
  (pin "3")
  (pin "2")
  (pin "1")
  (pin "7")
  (pin "6")
  (pin "5")
  (pin "4")
  (pin "9")
  (pin "10")
  (pin "12")
  (pin "14")))
